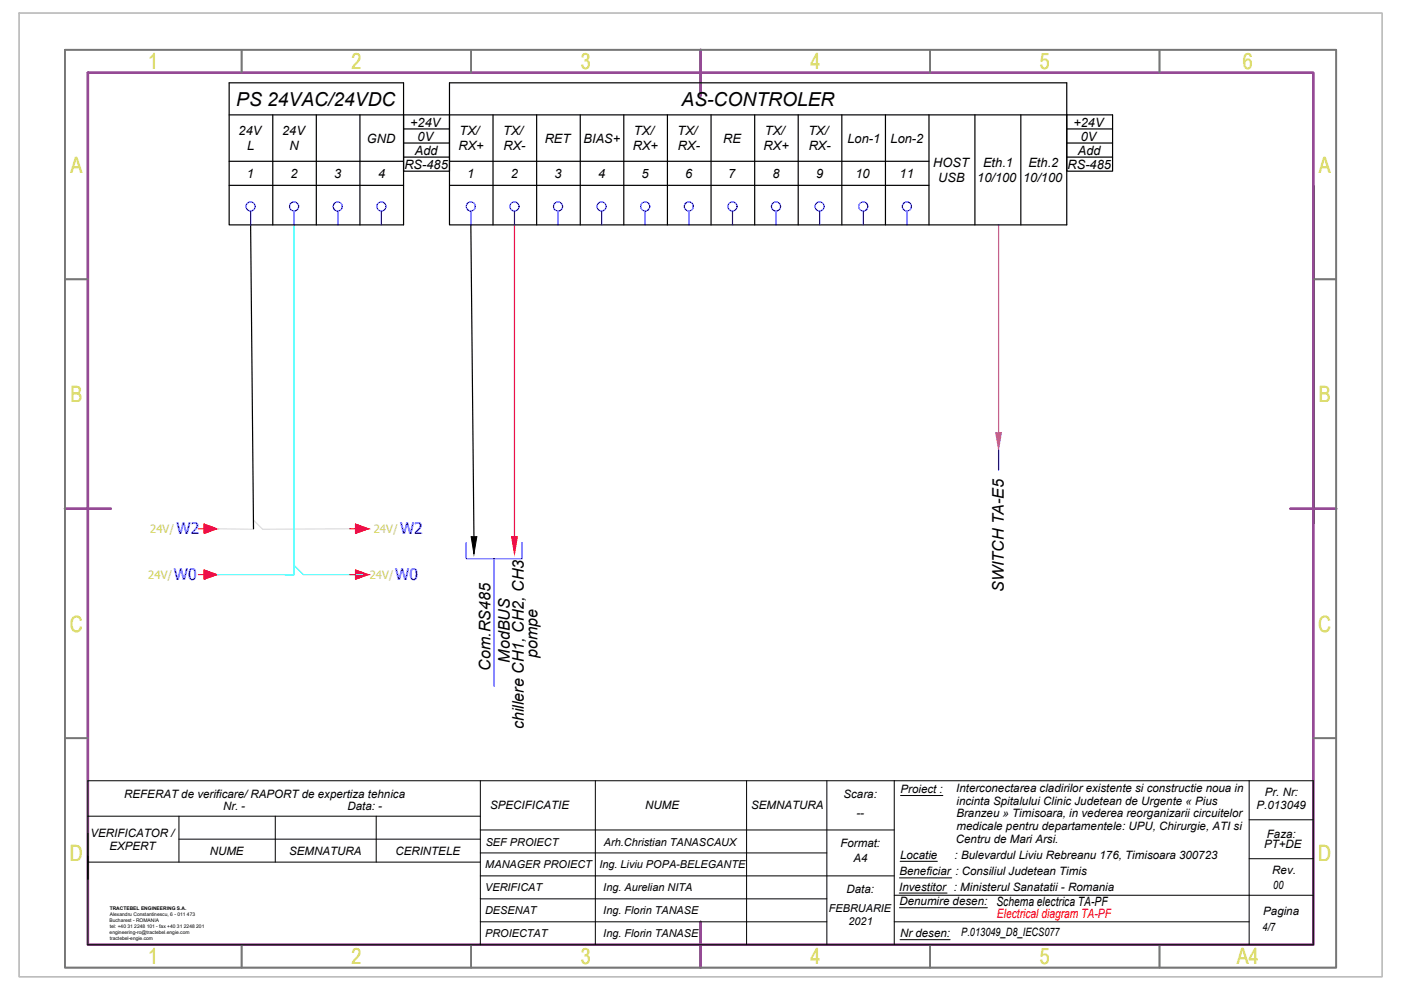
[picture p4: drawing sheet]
<svg xmlns="http://www.w3.org/2000/svg" width="297mm" height="210mm" viewBox="0 0 297 210" stroke-linecap="round" stroke-linejoin="round" font-family="sans-serif">
<!-- layer: CP_LINENORM -->
<path d="M4 2.8h289v204.3h-289z" fill="none" stroke="#bababa" stroke-width=".25"/>
<!-- layer: CP_FRAME -->
<path d="M18.6 15.4h259.8v184.9h-259.8zM148.5 10.6v9.7M13.8 107.9h9.7M273.6 107.9h9.7M148.5 195.4v9.8" fill="none" stroke="#954a95" stroke-width=".51"/>
<!-- layer: CP_FRREF -->
<g fill="none" stroke="#767676" stroke-width=".36">
<path d="M13.8 10.6h269.5v194.6h-269.5zM51.2 10.6v4.8M99.9 10.6v4.8M197.2 10.6v4.8M245.8 10.6v4.8M13.8 59.2h4.8M278.4 59.2h4.9M13.8 156.5h4.8M278.4 156.5h4.9M51.2 200.3v4.9M99.9 200.3v4.9M197.2 200.3v4.9"/>
<path d="M245.8 200.3v4.9"/>
</g>
<!-- layer: EPLAN311 -->
<g fill="#f00" stroke="#f00" stroke-width=".21">
<path d="M108.5 113.8h1.2l-.6 3.6z"/>
<path d="M43.3 111.1l2.7 1h-2.7zM43.3 112.1v1l2.7-1z"/>
<path d="M43.3 120.9l2.7 .9h-2.7zM43.3 121.8v1l2.7-1z"/>
<path d="M75.4 111.1l2.6 1h-2.6zM75.4 112.1v1l2.6-1z"/>
<path d="M75.4 120.9l2.6 .9h-2.6zM75.4 121.8v1l2.6-1z"/>
</g>
<path d="M46 112.1l7.7 .1v-1.9l2 1.9 18.5-.1" fill="none" stroke="#dcdcdc" stroke-width=".25"/>
<path d="M62.4 47.7v74.1h-16.4M60.4 121.8h2v-1.9l1.9 1.9h12.6" fill="none" stroke="#0ff" stroke-width=".25"/>
<!-- layer: 0 -->
<g fill="none" stroke="#000" stroke-width=".25">
<path d="M48.6 17.6h37v30.1h-37zM95.3 17.6h130.9v30.1h-130.9zM48.6 24.4h187.3v11.9h-9.7v-11.9M48.6 34.2h37M48.6 39.3h37M57.8 24.4v23.3M67.1 24.4v23.3M76.3 24.4v23.3M85.6 24.4v11.9h9.7v-11.9M85.6 27.3h9.7M85.6 30.3h9.7M85.6 33.3h9.7"/>
<path d="M95.3 34.2h101.7M95.3 39.3h101.7M104.5 24.4v23.3M113.8 24.4v23.3M123 24.4v23.3M132.3 24.4v23.3M141.5 24.4v23.3M150.8 24.4v23.3M160 24.4v23.3M169.2 24.4v23.3M178.5 24.4v23.3M187.7 24.4v23.3"/>
<path d="M197 24.4v23.3M206.7 24.4v23.3M216.4 24.4v23.3M226.2 27.3h9.7M226.2 30.3h9.7M226.2 33.3h9.7M278.6 39.3v71.8M53.1 47.7l.6 64.4M99.8 47.7l.7 66.1"/>
</g>
<!-- layer: EPLAN311 -->
<path d="M109.1 47.7v66.1M42.1 112.1h1.2M43.3 111.1l2.7 1-2.7 1zM74.2 112.1h1.2M75.4 111.1l2.6 1-2.6 1zM42.1 121.8h1.2M43.3 120.9l2.7 .9-2.7 1zM74.2 121.8h1.2M75.4 120.9l2.6 .9-2.6 1z" fill="none" stroke="#f00" stroke-width=".25"/>
<!-- layer: 0 -->
<path d="M211.7 95.4v4.2M98.9 115v3.5h11.8v-3.5M104.8 118.5v27" fill="none" stroke="#00f" stroke-width=".25"/>
<path d="M99.9 113.8h1.2l-.6 3.6z" fill="#000" stroke="#000" stroke-width=".21"/>
<path d="M211.7 47.7v44" fill="none" stroke="#f0f" stroke-width=".25"/>
<path d="M211.1 91.7h1.2l-.6 3.7z" fill="#f0f" stroke="#f0f" stroke-width=".21"/>
<!-- layer: EPLAN302 -->
<g fill="none" stroke="#00f" stroke-width=".25">
<path d="M53.1 44.8v2.9M62.4 44.8v2.9M71.6 44.8v2.9M80.9 44.8v2.9M99.8 44.8v2.9M109.1 44.8v2.9M118.3 44.8v2.9M127.6 44.8v2.9M136.8 44.8v2.9M146.1 44.8v2.9M155.3 44.8v2.9M164.5 44.8v2.9"/>
<path d="M173.8 44.8v2.9M183 44.8v2.9M192.3 44.8v2.9"/>
<circle cx="53.1" cy="43.8" r=".96"/>
<circle cx="62.4" cy="43.8" r=".96"/>
<circle cx="71.6" cy="43.8" r=".96"/>
<circle cx="80.9" cy="43.8" r=".96"/>
<circle cx="99.8" cy="43.8" r=".96"/>
<circle cx="109.1" cy="43.8" r=".96"/>
<circle cx="118.3" cy="43.8" r=".96"/>
<circle cx="127.5" cy="43.8" r=".96"/>
<circle cx="136.8" cy="43.8" r=".96"/>
<circle cx="146" cy="43.8" r=".96"/>
<circle cx="155.3" cy="43.8" r=".96"/>
<circle cx="164.5" cy="43.8" r=".96"/>
<circle cx="173.8" cy="43.8" r=".96"/>
<circle cx="183" cy="43.8" r=".96"/>
<circle cx="192.3" cy="43.8" r=".96"/>
</g>
<!-- layer: c_cartus text -->
<g fill="none" stroke="#000" stroke-width=".21">
<path d="M18.6 176.7v9.7M18.6 173.1h83.2M37.9 173.1v9.7M37.9 177.9h63.9M58.4 173.1v9.7M79.8 173.1v9.7M101.8 176h87.8M101.8 165.5v34.8M126.2 165.5v34.8M158.3 165.5v34.8M175.3 165.5v34.8M189.6 165.5v34.8"/>
<path d="M190.9 168.7h9M264.8 165.5v34.8M264.8 173.8h13.6M278.4 165.5h-259.8v34.8h259.8M18.6 182.8h83.2M101.8 180.8h73.5M101.8 185.7h87.8M101.8 190.6h73.5M101.8 195.4h73.5M189.6 189.8h88.8M189.6 195.4h75.2M190.7 189.3h10.1"/>
<path d="M190.7 186.1h11.1M190.7 192.5h18.6M190.8 199.2h10.7M190.8 182.6h7.9M264.8 182.1h13.6"/>
</g>
<!-- layer: a_has_UPU -->
<path d="M278.4 165.5v34.8" fill="none" stroke="#000" stroke-width=".21"/>
<g font-size="4.8" fill="#dddd6e">
<text x="31.4" y="14.7">1</text>
<text x="74.5" y="14.7">2</text>
<text x="123.2" y="14.7">3</text>
<text x="171.8" y="14.7">4</text>
<text x="220.5" y="14.6">5</text>
<text x="263.5" y="14.7">6</text>
<text x="14.9" y="36.6">A</text>
<text x="279.6" y="36.6">A</text>
<text x="14.9" y="85.2">B</text>
<text x="279.6" y="85.2">B</text>
<text x="14.8" y="133.9">C</text>
<text x="279.5" y="133.9">C</text>
<text x="14.8" y="182.6">D</text>
<text x="279.5" y="182.6">D</text>
<text x="31.4" y="204.4">1</text>
<text x="74.5" y="204.4">2</text>
<text x="123.2" y="204.4">3</text>
<text x="171.8" y="204.4">4</text>
<text x="220.5" y="204.4">5</text>
<text x="262.2" y="204.4">A4</text>
</g>
<g font-size="4.1">
<text x="50.1" y="22.4">PS 24VAC/24VDC</text>
<text x="144.5" y="22.4">AS-CONTROLER</text>
</g>
<g font-size="3.4">
<text x="212.8" y="125.5" transform="rotate(-90 212.8 125.5)">SWITCH TA-E5</text>
<text x="104" y="142.2" transform="rotate(-90 104 142.2)">Com.RS485</text>
<text x="108.1" y="140.5" transform="rotate(-90 108.1 140.5)">ModBUS</text>
<text x="114" y="139.5" transform="rotate(-90 114 139.5)">pompe</text>
<text x="111.1" y="154.6" transform="rotate(-90 111.1 154.6)">chillere CH1, CH2, CH3</text>
</g>
<g font-size="3.3" fill="#00f">
<text x="37.4" y="113.3">W2</text>
<text x="84.8" y="113.3">W2</text>
<text x="36.9" y="123.1">W0</text>
<text x="83.8" y="123.1">W0</text>
</g>
<g font-size="2.7">
<text x="50.6" y="28.6">24V</text>
<text x="59.8" y="28.6">24V</text>
<text x="87" y="26.8">+24V</text>
<text x="88.5" y="29.8">0V</text>
<text x="97.4" y="28.7">TX/</text>
<text x="106.7" y="28.7">TX/</text>
<text x="134.4" y="28.7">TX/</text>
<text x="143.7" y="28.7">TX/</text>
<text x="162.2" y="28.7">TX/</text>
<text x="171.4" y="28.7">TX/</text>
<text x="227.6" y="26.8">+24V</text>
<text x="229.2" y="29.8">0V</text>
<text x="52.4" y="31.9">L</text>
<text x="61.3" y="31.9">N</text>
<text x="77.8" y="30.3">GND</text>
<text x="85.7" y="35.8">RS-485</text>
<text x="88" y="32.8">Add</text>
<text x="97.2" y="31.9">RX+</text>
<text x="106.8" y="31.9">RX-</text>
<text x="115.5" y="30.3">RET</text>
<text x="123.7" y="30.3">BIAS+</text>
<text x="134.2" y="31.9">RX+</text>
<text x="143.7" y="31.9">RX-</text>
<text x="153.4" y="30.3">RE</text>
<text x="161.9" y="31.9">RX+</text>
<text x="171.5" y="31.9">RX-</text>
<text x="179.7" y="30.2">Lon-1</text>
<text x="188.8" y="30.2">Lon-2</text>
<text x="197.9" y="35.4">HOST</text>
<text x="208.4" y="35.3">Eth.1</text>
<text x="218" y="35.3">Eth.2</text>
<text x="226.3" y="35.8">RS-485</text>
<text x="228.5" y="32.8">Add</text>
<text x="52.4" y="37.7">1</text>
<text x="61.6" y="37.7">2</text>
<text x="70.9" y="37.7">3</text>
<text x="80.1" y="37.7">4</text>
<text x="99.1" y="37.7">1</text>
<text x="108.3" y="37.7">2</text>
<text x="117.6" y="37.7">3</text>
<text x="126.8" y="37.7">4</text>
<text x="136" y="37.7">5</text>
<text x="145.3" y="37.7">6</text>
<text x="154.4" y="37.7">7</text>
<text x="163.8" y="37.7">8</text>
<text x="173" y="37.7">9</text>
<text x="181.4" y="37.7">10</text>
<text x="190.7" y="37.7">11</text>
<text x="198.9" y="38.6">USB</text>
<text x="207.2" y="38.6">10/100</text>
<text x="216.9" y="38.6">10/100</text>
<text x="211.3" y="192.1">Schema electrica TA-PF</text>
</g>
<text font-size="2.7" fill="#f00" x="211.4" y="194.7">Electrical diagram TA-PF</text>
<g font-size="2.4" fill="#a5dd6e">
<text x="31.8" y="113">24V/</text>
<text x="79.2" y="113">24V/</text>
<text x="31.4" y="122.7">24V/</text>
<text x="78.4" y="122.7">24V/</text>
</g>
<g font-size="2.4">
<text x="202.7" y="167.9">Interconectarea cladirilor existente si constructie noua in</text>
<text x="26.3" y="169.1">REFERAT de verificare/ RAPORT de expertiza tehnica</text>
<text x="47.3" y="171.8">Nr. -</text>
<text x="73.7" y="171.8">Data: -</text>
<text x="103.9" y="171.5">SPECIFICATIE</text>
<text x="136.8" y="171.5">NUME</text>
<text x="159.2" y="171.5">SEMNATURA</text>
<text x="178.8" y="169.2">Scara:</text>
<text x="181.6" y="173.1">--</text>
<text x="190.9" y="168.2">Proiect :</text>
<text x="202.8" y="173.3">Branzeu » Timisoara, in vederea reorganizarii circuitelor</text>
<text x="202.8" y="170.6">incinta Spitalului Clinic Judetean de Urgente « Pius</text>
<text x="266.4" y="171.5">P.013049</text>
<text x="268.1" y="168.8">Pr. Nr:</text>
<text x="19.2" y="177.4">VERIFICATOR /</text>
<text x="178.2" y="179.7">Format:</text>
<text x="202.7" y="178.7">Centru de Mari Arsi.</text>
<text x="202.8" y="176">medicale pentru departamentele: UPU, Chirurgie, ATI si</text>
<text x="268" y="179.9">PT+DE</text>
<text x="268.6" y="177.6">Faza:</text>
<text x="23.2" y="180.1">EXPERT</text>
<text x="44.5" y="181.2">NUME</text>
<text x="61.3" y="181.2">SEMNATURA</text>
<text x="83.8" y="181.2">CERINTELE</text>
<text x="181" y="182.7">A4</text>
<text x="190.7" y="185.6">Beneficiar : Consiliul Judetean Timis</text>
<text x="190.8" y="182.1">Locatie</text>
<text x="202.4" y="182.1">: Bulevardul Liviu Rebreanu 176, Timisoara 300723</text>
<text x="269.8" y="185.4">Rev.</text>
<text x="179.5" y="189.4">Data:</text>
<text x="190.7" y="188.8">Investitor : Ministerul Sanatatii - Romania</text>
<text x="190.7" y="192">Denumire desen:</text>
<text x="269.9" y="188.4">00</text>
<text x="267.7" y="197.5">4/7</text>
<text x="267.8" y="194">Pagina</text>
<text x="190.8" y="198.7">Nr desen:</text>
<text x="203.8" y="198.4">P.013049_D8_IECS077</text>
</g>
<g font-size="2.3">
<text x="103" y="179.4">SEF PROIECT</text>
<text x="128" y="179.4">Arh.Christian TANASCAUX</text>
<text x="102.9" y="184.1">MANAGER PROIECT</text>
<text x="127.1" y="184.1">Ing. Liviu POPA-BELEGANTE</text>
<text x="102.9" y="188.9">VERIFICAT</text>
<text x="127.9" y="188.9">Ing. Aurelian NITA</text>
<text x="102.9" y="193.8">DESENAT</text>
<text x="127.9" y="193.8">Ing. Florin TANASE</text>
<text x="175.7" y="193.4">FEBRUARIE</text>
<text x="179.9" y="196.2">2021</text>
<text x="102.9" y="198.6">PROIECTAT</text>
<text x="127.9" y="198.7">Ing. Florin TANASE</text>
</g>
<g font-size="1">
<text x="23.2" y="195.6">Bucharest - ROMANIA</text>
<text x="23.3" y="192.9">TRACTEBEL ENGINEERING S.A.</text>
<text x="23.3" y="196.8">tel: +40 31 2248 101 - fax +40 31 2248 201</text>
<text x="23.3" y="194.3">Alexandru Constantinescu, 6 - 011 473</text>
<text x="23.2" y="198.1">engineering-ro@tractebel.engie.com</text>
<text x="23.3" y="199.4">tractebel-engie.com</text>
</g>
</svg>
